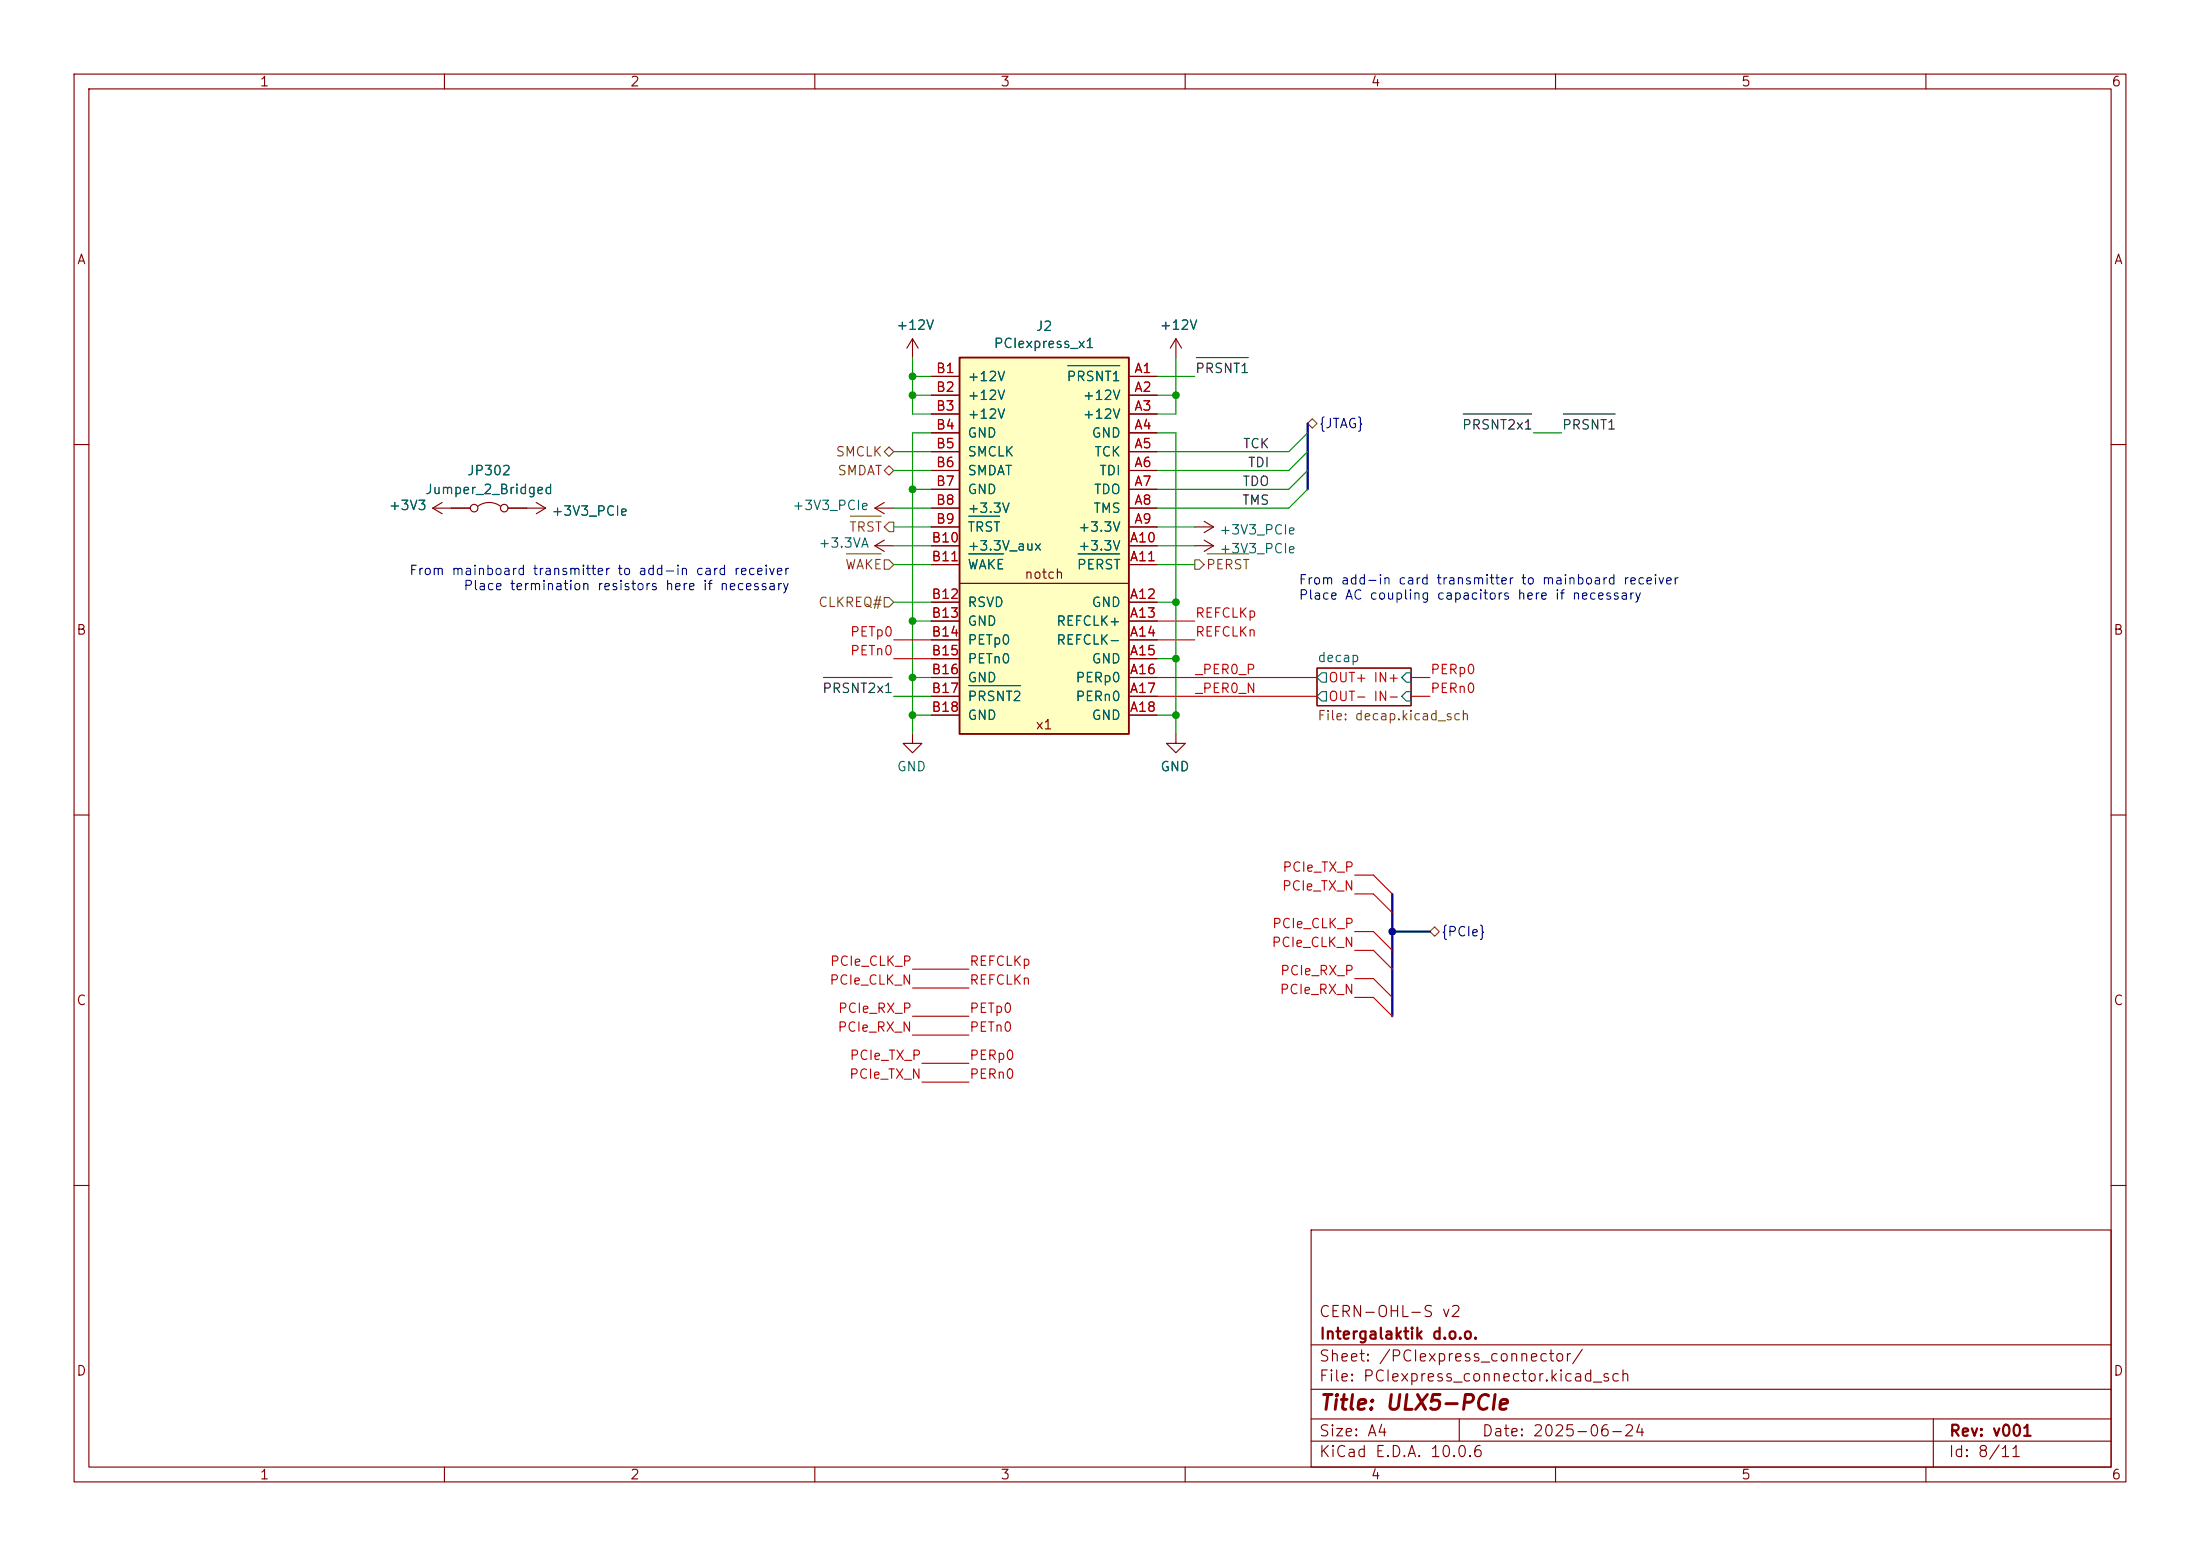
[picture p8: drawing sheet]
(kicad_sch
 (version 20260306)
 (generator "eeschema")
 (generator_version "10.0")
 (paper "A4")
 (title_block
  (title "${project_name}")
  (date "2025-06-24")
  (rev "${project_version}")
  (company "${project_creator}")
  (comment 1 "${project_license}"))
 (lib_symbols
  (symbol "Jumper:Jumper_2_Bridged"
   (pin_numbers (hide yes))
   (pin_names
    (offset 0) (hide yes)) (exclude_from_sim no) (in_bom yes) (on_board yes)
   (in_pos_files yes)
   (duplicate_pin_numbers_are_jumpers no)
   (property "Reference" "JP" (at 0 1.905 0) (show_name no) (do_not_autoplace no) (effects (font (size 1.27 1.27))))
   (property "Value" "Jumper_2_Bridged" (at 0 -2.54 0) (show_name no) (do_not_autoplace no) (effects (font (size 1.27 1.27))))
   (property "Footprint" "" (at 0 0 0) (show_name no) (do_not_autoplace no) (hide yes) (effects (font (size 1.27 1.27))))
   (property "Datasheet" "" (at 0 -5.08 0) (show_name no) (do_not_autoplace no) (hide yes) (effects (font (size 1.27 1.27))))
   (property "Description" "Jumper, 2-pole, closed/bridged" (at 0 -7.62 0) (show_name no) (do_not_autoplace no) (hide yes) (effects (font (size 1.27 1.27))))
   (symbol "Jumper_2_Bridged_0_0"
    (circle (center -2.032 0) (radius 0.508) (stroke (width 0) (type default)) (fill (type none)))
    (circle (center 2.032 0) (radius 0.508) (stroke (width 0) (type default)) (fill (type none))))
   (symbol "Jumper_2_Bridged_0_1"
    (arc (start -1.524 0.254) (mid 0 0.762) (end 1.524 0.254) (stroke (width 0) (type default)) (fill (type none))))
   (symbol "Jumper_2_Bridged_1_1"
    (pin passive line (at -5.08 0 0) (length 2.54) (name "A" (effects (font (size 1.27 1.27)))) (number "1" (effects (font (size 1.27 1.27)))))
    (pin passive line (at 5.08 0 180) (length 2.54) (name "B" (effects (font (size 1.27 1.27)))) (number "2" (effects (font (size 1.27 1.27))))))
   (embedded_fonts no))
  (symbol "PCIexpress:PCIexpress_x1"
   (pin_names
    (offset 1.016)) (exclude_from_sim no) (in_bom yes) (on_board yes)
   (in_pos_files yes)
   (duplicate_pin_numbers_are_jumpers no)
   (property "Reference" "J2" (at 0 4.2418 0) (show_name no) (do_not_autoplace no) (effects (font (size 1.27 1.27))))
   (property "Value" "PCIexpress_x1" (at 0 1.9304 0) (show_name no) (do_not_autoplace no) (effects (font (size 1.27 1.27))))
   (property "Footprint" "PCIexpress:PCIexpress_x1" (at 0 -24.13 0) (show_name no) (do_not_autoplace no) (hide yes) (effects (font (size 1.27 1.27))))
   (property "Datasheet" "" (at 0 -24.13 0) (show_name no) (do_not_autoplace no) (hide yes) (effects (font (size 1.27 1.27))))
   (property "Description" "" (at 0 0 0) (show_name no) (do_not_autoplace no) (effects (font (size 1.27 1.27))))
   (property "LCSC" "" (at 0 0 0) (show_name no) (do_not_autoplace no) (hide yes) (effects (font (size 1.27 1.27))))
   (symbol "PCIexpress_x1_0_0"
    (text "notch" (at 0 -29.21 0) (effects (font (size 1.27 1.27))))
    (text "x1" (at 0 -49.53 0) (effects (font (size 1.27 1.27)))))
   (symbol "PCIexpress_x1_0_1"
    (polyline (pts (xy 11.43 -30.48) (xy -11.43 -30.48)) (stroke (width 0) (type default)) (fill (type none))))
   (symbol "PCIexpress_x1_1_1"
    (rectangle (start 11.43 0) (end -11.43 -50.8) (stroke (width 0.254) (type default)) (fill (type background)))
    (pin passive line (at 15.24 -2.54 180) (length 3.81) (name "~{PRSNT1}" (effects (font (size 1.27 1.27)))) (number "A1" (effects (font (size 1.27 1.27)))))
    (pin power_out line (at 15.24 -5.08 180) (length 3.81) (name "+12V" (effects (font (size 1.27 1.27)))) (number "A2" (effects (font (size 1.27 1.27)))))
    (pin power_out line (at 15.24 -7.62 180) (length 3.81) (name "+12V" (effects (font (size 1.27 1.27)))) (number "A3" (effects (font (size 1.27 1.27)))))
    (pin power_out line (at 15.24 -10.16 180) (length 3.81) (name "GND" (effects (font (size 1.27 1.27)))) (number "A4" (effects (font (size 1.27 1.27)))))
    (pin output line (at 15.24 -12.7 180) (length 3.81) (name "TCK" (effects (font (size 1.27 1.27)))) (number "A5" (effects (font (size 1.27 1.27)))))
    (pin output line (at 15.24 -15.24 180) (length 3.81) (name "TDI" (effects (font (size 1.27 1.27)))) (number "A6" (effects (font (size 1.27 1.27)))))
    (pin input line (at 15.24 -17.78 180) (length 3.81) (name "TDO" (effects (font (size 1.27 1.27)))) (number "A7" (effects (font (size 1.27 1.27)))))
    (pin output line (at 15.24 -20.32 180) (length 3.81) (name "TMS" (effects (font (size 1.27 1.27)))) (number "A8" (effects (font (size 1.27 1.27)))))
    (pin power_out line (at 15.24 -22.86 180) (length 3.81) (name "+3.3V" (effects (font (size 1.27 1.27)))) (number "A9" (effects (font (size 1.27 1.27)))))
    (pin power_out line (at 15.24 -25.4 180) (length 3.81) (name "+3.3V" (effects (font (size 1.27 1.27)))) (number "A10" (effects (font (size 1.27 1.27)))))
    (pin output line (at 15.24 -27.94 180) (length 3.81) (name "~{PERST}" (effects (font (size 1.27 1.27)))) (number "A11" (effects (font (size 1.27 1.27)))))
    (pin power_out line (at 15.24 -33.02 180) (length 3.81) (name "GND" (effects (font (size 1.27 1.27)))) (number "A12" (effects (font (size 1.27 1.27)))))
    (pin output line (at 15.24 -35.56 180) (length 3.81) (name "REFCLK+" (effects (font (size 1.27 1.27)))) (number "A13" (effects (font (size 1.27 1.27)))))
    (pin output line (at 15.24 -38.1 180) (length 3.81) (name "REFCLK-" (effects (font (size 1.27 1.27)))) (number "A14" (effects (font (size 1.27 1.27)))))
    (pin power_out line (at 15.24 -40.64 180) (length 3.81) (name "GND" (effects (font (size 1.27 1.27)))) (number "A15" (effects (font (size 1.27 1.27)))))
    (pin input line (at 15.24 -43.18 180) (length 3.81) (name "PERp0" (effects (font (size 1.27 1.27)))) (number "A16" (effects (font (size 1.27 1.27)))))
    (pin input line (at 15.24 -45.72 180) (length 3.81) (name "PERn0" (effects (font (size 1.27 1.27)))) (number "A17" (effects (font (size 1.27 1.27)))))
    (pin power_out line (at 15.24 -48.26 180) (length 3.81) (name "GND" (effects (font (size 1.27 1.27)))) (number "A18" (effects (font (size 1.27 1.27)))))
    (pin power_out line (at -15.24 -2.54 0) (length 3.81) (name "+12V" (effects (font (size 1.27 1.27)))) (number "B1" (effects (font (size 1.27 1.27)))))
    (pin power_out line (at -15.24 -5.08 0) (length 3.81) (name "+12V" (effects (font (size 1.27 1.27)))) (number "B2" (effects (font (size 1.27 1.27)))))
    (pin power_out line (at -15.24 -7.62 0) (length 3.81) (name "+12V" (effects (font (size 1.27 1.27)))) (number "B3" (effects (font (size 1.27 1.27)))))
    (pin power_out line (at -15.24 -10.16 0) (length 3.81) (name "GND" (effects (font (size 1.27 1.27)))) (number "B4" (effects (font (size 1.27 1.27)))))
    (pin open_collector line (at -15.24 -12.7 0) (length 3.81) (name "SMCLK" (effects (font (size 1.27 1.27)))) (number "B5" (effects (font (size 1.27 1.27)))))
    (pin open_collector line (at -15.24 -15.24 0) (length 3.81) (name "SMDAT" (effects (font (size 1.27 1.27)))) (number "B6" (effects (font (size 1.27 1.27)))))
    (pin power_out line (at -15.24 -17.78 0) (length 3.81) (name "GND" (effects (font (size 1.27 1.27)))) (number "B7" (effects (font (size 1.27 1.27)))))
    (pin power_out line (at -15.24 -20.32 0) (length 3.81) (name "+3.3V" (effects (font (size 1.27 1.27)))) (number "B8" (effects (font (size 1.27 1.27)))))
    (pin output line (at -15.24 -22.86 0) (length 3.81) (name "~{TRST}" (effects (font (size 1.27 1.27)))) (number "B9" (effects (font (size 1.27 1.27)))))
    (pin power_out line (at -15.24 -25.4 0) (length 3.81) (name "+3.3V_aux" (effects (font (size 1.27 1.27)))) (number "B10" (effects (font (size 1.27 1.27)))))
    (pin open_collector line (at -15.24 -27.94 0) (length 3.81) (name "~{WAKE}" (effects (font (size 1.27 1.27)))) (number "B11" (effects (font (size 1.27 1.27)))))
    (pin bidirectional line (at -15.24 -33.02 0) (length 3.81) (name "RSVD" (effects (font (size 1.27 1.27)))) (number "B12" (effects (font (size 1.27 1.27)))))
    (pin power_out line (at -15.24 -35.56 0) (length 3.81) (name "GND" (effects (font (size 1.27 1.27)))) (number "B13" (effects (font (size 1.27 1.27)))))
    (pin output line (at -15.24 -38.1 0) (length 3.81) (name "PETp0" (effects (font (size 1.27 1.27)))) (number "B14" (effects (font (size 1.27 1.27)))))
    (pin output line (at -15.24 -40.64 0) (length 3.81) (name "PETn0" (effects (font (size 1.27 1.27)))) (number "B15" (effects (font (size 1.27 1.27)))))
    (pin power_out line (at -15.24 -43.18 0) (length 3.81) (name "GND" (effects (font (size 1.27 1.27)))) (number "B16" (effects (font (size 1.27 1.27)))))
    (pin passive line (at -15.24 -45.72 0) (length 3.81) (name "~{PRSNT2}" (effects (font (size 1.27 1.27)))) (number "B17" (effects (font (size 1.27 1.27)))))
    (pin power_out line (at -15.24 -48.26 0) (length 3.81) (name "GND" (effects (font (size 1.27 1.27)))) (number "B18" (effects (font (size 1.27 1.27))))))
   (embedded_fonts no))
  (symbol "PCIexpress_x1_low-rescue:+3.3V-power"
   (power global)
   (pin_names
    (offset 0)) (exclude_from_sim no) (in_bom yes) (on_board yes)
   (in_pos_files yes)
   (duplicate_pin_numbers_are_jumpers no)
   (property "Reference" "#PWR" (at 0 -3.81 0) (show_name no) (do_not_autoplace no) (hide yes) (effects (font (size 1.27 1.27))))
   (property "Value" "+3.3V-power" (at 0 3.556 0) (show_name no) (do_not_autoplace no) (effects (font (size 1.27 1.27))))
   (property "Footprint" "" (at 0 0 0) (show_name no) (do_not_autoplace no) (hide yes) (effects (font (size 1.27 1.27))))
   (property "Datasheet" "" (at 0 0 0) (show_name no) (do_not_autoplace no) (hide yes) (effects (font (size 1.27 1.27))))
   (property "Description" "" (at 0 0 0) (show_name no) (do_not_autoplace no) (hide yes) (effects (font (size 1.27 1.27))))
   (symbol "+3.3V-power_0_1"
    (polyline (pts (xy -0.762 1.27) (xy 0 2.54)) (stroke (width 0) (type default)) (fill (type none)))
    (polyline (pts (xy 0 2.54) (xy 0.762 1.27)) (stroke (width 0) (type default)) (fill (type none)))
    (polyline (pts (xy 0 0) (xy 0 2.54)) (stroke (width 0) (type default)) (fill (type none))))
   (symbol "+3.3V-power_1_1"
    (pin power_in line (at 0 0 90) (length 0) (hide yes) (name "+3V3" (effects (font (size 1.27 1.27)))) (number "1" (effects (font (size 1.27 1.27))))))
   (embedded_fonts no))
  (symbol "power:+12V"
   (power global)
   (pin_names
    (offset 0)) (exclude_from_sim no) (in_bom yes) (on_board yes)
   (in_pos_files yes)
   (duplicate_pin_numbers_are_jumpers no)
   (property "Reference" "#PWR" (at 0 -3.81 0) (show_name no) (do_not_autoplace no) (hide yes) (effects (font (size 1.27 1.27))))
   (property "Value" "+12V" (at 0 3.556 0) (show_name no) (do_not_autoplace no) (effects (font (size 1.27 1.27))))
   (property "Footprint" "" (at 0 0 0) (show_name no) (do_not_autoplace no) (hide yes) (effects (font (size 1.27 1.27))))
   (property "Datasheet" "" (at 0 0 0) (show_name no) (do_not_autoplace no) (hide yes) (effects (font (size 1.27 1.27))))
   (property "Description" "Power symbol creates a global label with name \"+12V\"" (at 0 0 0) (show_name no) (do_not_autoplace no) (hide yes) (effects (font (size 1.27 1.27))))
   (symbol "+12V_0_1"
    (polyline (pts (xy -0.762 1.27) (xy 0 2.54)) (stroke (width 0) (type default)) (fill (type none)))
    (polyline (pts (xy 0 2.54) (xy 0.762 1.27)) (stroke (width 0) (type default)) (fill (type none)))
    (polyline (pts (xy 0 0) (xy 0 2.54)) (stroke (width 0) (type default)) (fill (type none))))
   (symbol "+12V_1_1"
    (pin power_in line (at 0 0 90) (length 0) (hide yes) (name "+12V" (effects (font (size 1.27 1.27)))) (number "1" (effects (font (size 1.27 1.27))))))
   (embedded_fonts no))
  (symbol "power:+3.3VA"
   (power global)
   (pin_names
    (offset 0)) (exclude_from_sim no) (in_bom yes) (on_board yes)
   (in_pos_files yes)
   (duplicate_pin_numbers_are_jumpers no)
   (property "Reference" "#PWR" (at 0 -3.81 0) (show_name no) (do_not_autoplace no) (hide yes) (effects (font (size 1.27 1.27))))
   (property "Value" "+3.3VA" (at 0 3.556 0) (show_name no) (do_not_autoplace no) (effects (font (size 1.27 1.27))))
   (property "Footprint" "" (at 0 0 0) (show_name no) (do_not_autoplace no) (hide yes) (effects (font (size 1.27 1.27))))
   (property "Datasheet" "" (at 0 0 0) (show_name no) (do_not_autoplace no) (hide yes) (effects (font (size 1.27 1.27))))
   (property "Description" "Power symbol creates a global label with name \"+3.3VA\"" (at 0 0 0) (show_name no) (do_not_autoplace no) (hide yes) (effects (font (size 1.27 1.27))))
   (symbol "+3.3VA_0_1"
    (polyline (pts (xy -0.762 1.27) (xy 0 2.54)) (stroke (width 0) (type default)) (fill (type none)))
    (polyline (pts (xy 0 2.54) (xy 0.762 1.27)) (stroke (width 0) (type default)) (fill (type none)))
    (polyline (pts (xy 0 0) (xy 0 2.54)) (stroke (width 0) (type default)) (fill (type none))))
   (symbol "+3.3VA_1_1"
    (pin power_in line (at 0 0 90) (length 0) (hide yes) (name "+3.3VA" (effects (font (size 1.27 1.27)))) (number "1" (effects (font (size 1.27 1.27))))))
   (embedded_fonts no))
  (symbol "power:GND"
   (power global)
   (pin_names
    (offset 0)) (exclude_from_sim no) (in_bom yes) (on_board yes)
   (in_pos_files yes)
   (duplicate_pin_numbers_are_jumpers no)
   (property "Reference" "#PWR" (at 0 -6.35 0) (show_name no) (do_not_autoplace no) (hide yes) (effects (font (size 1.27 1.27))))
   (property "Value" "GND" (at 0 -3.81 0) (show_name no) (do_not_autoplace no) (effects (font (size 1.27 1.27))))
   (property "Footprint" "" (at 0 0 0) (show_name no) (do_not_autoplace no) (hide yes) (effects (font (size 1.27 1.27))))
   (property "Datasheet" "" (at 0 0 0) (show_name no) (do_not_autoplace no) (hide yes) (effects (font (size 1.27 1.27))))
   (property "Description" "Power symbol creates a global label with name \"GND\" , ground" (at 0 0 0) (show_name no) (do_not_autoplace no) (hide yes) (effects (font (size 1.27 1.27))))
   (symbol "GND_0_1"
    (polyline (pts (xy 0 0) (xy 0 -1.27) (xy 1.27 -1.27) (xy 0 -2.54) (xy -1.27 -1.27) (xy 0 -1.27)) (stroke (width 0) (type default)) (fill (type none))))
   (symbol "GND_1_1"
    (pin power_in line (at 0 0 270) (length 0) (hide yes) (name "GND" (effects (font (size 1.27 1.27)))) (number "1" (effects (font (size 1.27 1.27))))))
   (embedded_fonts no)))
 (text "From add-in card transmitter to mainboard receiver\nPlace AC coupling capacitors here if necessary"
  (exclude_from_sim no)
  (at 175.26 81.28 0)
  (effects (font (size 1.27 1.27)) (justify left bottom)))
 (text "From mainboard transmitter to add-in card receiver\nPlace termination resistors here if necessary"
  (exclude_from_sim no)
  (at 106.68 80.01 0)
  (effects (font (size 1.27 1.27)) (justify right bottom)))
 (junction
  (at 123.19 53.34)
  (diameter 0)
  (color 0 0 0 0))
 (junction
  (at 123.19 91.44)
  (diameter 0)
  (color 0 0 0 0))
 (junction
  (at 123.19 83.82)
  (diameter 0)
  (color 0 0 0 0))
 (junction
  (at 123.19 50.8)
  (diameter 0)
  (color 0 0 0 0))
 (junction
  (at 187.96 125.73)
  (diameter 0)
  (color 0 0 0 0))
 (junction
  (at 158.75 81.28)
  (diameter 0)
  (color 0 0 0 0))
 (junction
  (at 158.75 96.52)
  (diameter 0)
  (color 0 0 0 0))
 (junction
  (at 158.75 53.34)
  (diameter 0)
  (color 0 0 0 0))
 (junction
  (at 158.75 88.9)
  (diameter 0)
  (color 0 0 0 0))
 (junction
  (at 123.19 96.52)
  (diameter 0)
  (color 0 0 0 0))
 (junction
  (at 123.19 66.04)
  (diameter 0)
  (color 0 0 0 0))
 (bus_entry
  (at 173.99 63.5)
  (size 2.54 -2.54)
  (stroke (width 0) (type default)))
 (bus_entry
  (at 185.42 118.11)
  (size 2.54 2.54)
  (stroke (width 0) (type default)))
 (bus_entry
  (at 187.96 137.16)
  (size -2.54 -2.54)
  (stroke (width 0) (type default)))
 (bus_entry
  (at 173.99 66.04)
  (size 2.54 -2.54)
  (stroke (width 0) (type default)))
 (bus_entry
  (at 173.99 68.58)
  (size 2.54 -2.54)
  (stroke (width 0) (type default)))
 (bus_entry
  (at 185.42 128.27)
  (size 2.54 2.54)
  (stroke (width 0) (type default)))
 (bus_entry
  (at 185.42 120.65)
  (size 2.54 2.54)
  (stroke (width 0) (type default)))
 (bus_entry
  (at 173.99 60.96)
  (size 2.54 -2.54)
  (stroke (width 0) (type default)))
 (bus_entry
  (at 185.42 132.08)
  (size 2.54 2.54)
  (stroke (width 0) (type default)))
 (bus_entry
  (at 185.42 125.73)
  (size 2.54 2.54)
  (stroke (width 0) (type default)))
 (wire
  (pts (xy 120.65 63.5) (xy 125.73 63.5))
  (stroke (width 0) (type default)))
 (wire
  (pts (xy 125.73 66.04) (xy 123.19 66.04))
  (stroke (width 0) (type default)))
 (wire
  (pts (xy 156.21 93.98) (xy 177.8 93.98))
  (stroke (width 0) (type default)))
 (wire
  (pts (xy 123.19 58.42) (xy 125.73 58.42))
  (stroke (width 0) (type default)))
 (bus
  (pts (xy 187.96 123.19) (xy 187.96 125.73))
  (stroke (width 0) (type default)))
 (wire
  (pts (xy 156.21 91.44) (xy 177.8 91.44))
  (stroke (width 0) (type default)))
 (wire
  (pts (xy 190.5 93.98) (xy 193.04 93.98))
  (stroke (width 0) (type default)))
 (wire
  (pts (xy 123.19 130.81) (xy 130.81 130.81))
  (stroke (width 0) (type default)))
 (bus
  (pts (xy 187.96 130.81) (xy 187.96 134.62))
  (stroke (width 0) (type default)))
 (bus
  (pts (xy 176.53 57.15) (xy 176.53 66.04))
  (stroke (width 0) (type default)))
 (wire
  (pts (xy 158.75 88.9) (xy 158.75 96.52))
  (stroke (width 0) (type default)))
 (wire
  (pts (xy 120.65 71.12) (xy 125.73 71.12))
  (stroke (width 0) (type default)))
 (wire
  (pts (xy 123.19 133.35) (xy 130.81 133.35))
  (stroke (width 0) (type default)))
 (wire
  (pts (xy 158.75 53.34) (xy 156.21 53.34))
  (stroke (width 0) (type default)))
 (wire
  (pts (xy 125.73 93.98) (xy 120.65 93.98))
  (stroke (width 0) (type default)))
 (wire
  (pts (xy 207.01 58.42) (xy 210.82 58.42))
  (stroke (width 0) (type default)))
 (bus
  (pts (xy 187.96 134.62) (xy 187.96 137.16))
  (stroke (width 0) (type default)))
 (wire
  (pts (xy 123.19 50.8) (xy 123.19 48.26))
  (stroke (width 0) (type default)))
 (wire
  (pts (xy 120.65 60.96) (xy 125.73 60.96))
  (stroke (width 0) (type default)))
 (wire
  (pts (xy 156.21 71.12) (xy 161.29 71.12))
  (stroke (width 0) (type default)))
 (wire
  (pts (xy 156.21 96.52) (xy 158.75 96.52))
  (stroke (width 0) (type default)))
 (wire
  (pts (xy 156.21 81.28) (xy 158.75 81.28))
  (stroke (width 0) (type default)))
 (wire
  (pts (xy 156.21 66.04) (xy 173.99 66.04))
  (stroke (width 0) (type default)))
 (wire
  (pts (xy 125.73 50.8) (xy 123.19 50.8))
  (stroke (width 0) (type default)))
 (wire
  (pts (xy 123.19 99.06) (xy 123.19 96.52))
  (stroke (width 0) (type default)))
 (wire
  (pts (xy 156.21 76.2) (xy 161.29 76.2))
  (stroke (width 0) (type default)))
 (wire
  (pts (xy 182.88 134.62) (xy 185.42 134.62))
  (stroke (width 0) (type default)))
 (wire
  (pts (xy 123.19 91.44) (xy 123.19 83.82))
  (stroke (width 0) (type default)))
 (wire
  (pts (xy 125.73 91.44) (xy 123.19 91.44))
  (stroke (width 0) (type default)))
 (bus
  (pts (xy 187.96 125.73) (xy 187.96 128.27))
  (stroke (width 0) (type default)))
 (wire
  (pts (xy 120.65 81.28) (xy 125.73 81.28))
  (stroke (width 0) (type default)))
 (wire
  (pts (xy 156.21 55.88) (xy 158.75 55.88))
  (stroke (width 0) (type default)))
 (wire
  (pts (xy 156.21 83.82) (xy 161.29 83.82))
  (stroke (width 0) (type default)))
 (wire
  (pts (xy 123.19 55.88) (xy 123.19 53.34))
  (stroke (width 0) (type default)))
 (wire
  (pts (xy 123.19 96.52) (xy 123.19 91.44))
  (stroke (width 0) (type default)))
 (wire
  (pts (xy 125.73 96.52) (xy 123.19 96.52))
  (stroke (width 0) (type default)))
 (wire
  (pts (xy 182.88 125.73) (xy 185.42 125.73))
  (stroke (width 0) (type default)))
 (wire
  (pts (xy 120.65 68.58) (xy 125.73 68.58))
  (stroke (width 0) (type default)))
 (wire
  (pts (xy 124.46 143.51) (xy 130.81 143.51))
  (stroke (width 0) (type default)))
 (wire
  (pts (xy 158.75 58.42) (xy 158.75 81.28))
  (stroke (width 0) (type default)))
 (wire
  (pts (xy 156.21 88.9) (xy 158.75 88.9))
  (stroke (width 0) (type default)))
 (wire
  (pts (xy 123.19 137.16) (xy 130.81 137.16))
  (stroke (width 0) (type default)))
 (wire
  (pts (xy 158.75 81.28) (xy 158.75 88.9))
  (stroke (width 0) (type default)))
 (wire
  (pts (xy 182.88 120.65) (xy 185.42 120.65))
  (stroke (width 0) (type default)))
 (wire
  (pts (xy 125.73 55.88) (xy 123.19 55.88))
  (stroke (width 0) (type default)))
 (bus
  (pts (xy 187.96 120.65) (xy 187.96 123.19))
  (stroke (width 0) (type default)))
 (wire
  (pts (xy 120.65 73.66) (xy 125.73 73.66))
  (stroke (width 0) (type default)))
 (wire
  (pts (xy 158.75 55.88) (xy 158.75 53.34))
  (stroke (width 0) (type default)))
 (wire
  (pts (xy 156.21 73.66) (xy 161.29 73.66))
  (stroke (width 0) (type default)))
 (wire
  (pts (xy 182.88 132.08) (xy 185.42 132.08))
  (stroke (width 0) (type default)))
 (wire
  (pts (xy 156.21 60.96) (xy 173.99 60.96))
  (stroke (width 0) (type default)))
 (wire
  (pts (xy 123.19 139.7) (xy 130.81 139.7))
  (stroke (width 0) (type default)))
 (wire
  (pts (xy 158.75 48.26) (xy 158.75 53.34))
  (stroke (width 0) (type default)))
 (wire
  (pts (xy 156.21 86.36) (xy 161.29 86.36))
  (stroke (width 0) (type default)))
 (wire
  (pts (xy 120.65 76.2) (xy 125.73 76.2))
  (stroke (width 0) (type default)))
 (wire
  (pts (xy 156.21 50.8) (xy 161.29 50.8))
  (stroke (width 0) (type default)))
 (wire
  (pts (xy 120.65 86.36) (xy 125.73 86.36))
  (stroke (width 0) (type default)))
 (wire
  (pts (xy 123.19 53.34) (xy 123.19 50.8))
  (stroke (width 0) (type default)))
 (wire
  (pts (xy 158.75 58.42) (xy 156.21 58.42))
  (stroke (width 0) (type default)))
 (wire
  (pts (xy 156.21 68.58) (xy 173.99 68.58))
  (stroke (width 0) (type default)))
 (bus
  (pts (xy 187.96 128.27) (xy 187.96 130.81))
  (stroke (width 0) (type default)))
 (wire
  (pts (xy 182.88 118.11) (xy 185.42 118.11))
  (stroke (width 0) (type default)))
 (wire
  (pts (xy 123.19 66.04) (xy 123.19 58.42))
  (stroke (width 0) (type default)))
 (wire
  (pts (xy 190.5 91.44) (xy 193.04 91.44))
  (stroke (width 0) (type default)))
 (wire
  (pts (xy 125.73 83.82) (xy 123.19 83.82))
  (stroke (width 0) (type default)))
 (bus
  (pts (xy 187.96 125.73) (xy 193.04 125.73))
  (stroke (width 0) (type default)))
 (wire
  (pts (xy 123.19 83.82) (xy 123.19 66.04))
  (stroke (width 0) (type default)))
 (wire
  (pts (xy 123.19 53.34) (xy 125.73 53.34))
  (stroke (width 0) (type default)))
 (wire
  (pts (xy 156.21 63.5) (xy 173.99 63.5))
  (stroke (width 0) (type default)))
 (wire
  (pts (xy 124.46 146.05) (xy 130.81 146.05))
  (stroke (width 0) (type default)))
 (wire
  (pts (xy 120.65 88.9) (xy 125.73 88.9))
  (stroke (width 0) (type default)))
 (wire
  (pts (xy 182.88 128.27) (xy 185.42 128.27))
  (stroke (width 0) (type default)))
 (wire
  (pts (xy 158.75 99.06) (xy 158.75 96.52))
  (stroke (width 0) (type default)))
 (label "PERn0"
  (at 130.81 146.05 0)
  (effects (font (size 1.27 1.27)) (justify left bottom)))
 (label "PCIe_TX_P"
  (at 124.46 143.51 180)
  (effects (font (size 1.27 1.27)) (justify right bottom)))
 (label "REFCLKn"
  (at 130.81 133.35 0)
  (effects (font (size 1.27 1.27)) (justify left bottom)))
 (label "~{PRSNT1}"
  (at 210.82 58.42 0)
  (effects (font (size 1.27 1.27)) (justify left bottom)))
 (label "PETn0"
  (at 130.81 139.7 0)
  (effects (font (size 1.27 1.27)) (justify left bottom)))
 (label "PCIe_RX_P"
  (at 123.19 137.16 180)
  (effects (font (size 1.27 1.27)) (justify right bottom)))
 (label "PCIe_RX_P"
  (at 182.88 132.08 180)
  (effects (font (size 1.27 1.27)) (justify right bottom)))
 (label "TDI"
  (at 171.45 63.5 180)
  (effects (font (size 1.27 1.27)) (justify right bottom)))
 (label "~{PRSNT2x1}"
  (at 120.65 93.98 180)
  (effects (font (size 1.27 1.27)) (justify right bottom)))
 (label "PERp0"
  (at 193.04 91.44 0)
  (effects (font (size 1.27 1.27)) (justify left bottom)))
 (label "PERn0"
  (at 193.04 93.98 0)
  (effects (font (size 1.27 1.27)) (justify left bottom)))
 (label "TCK"
  (at 171.45 60.96 180)
  (effects (font (size 1.27 1.27)) (justify right bottom)))
 (label "PCIe_TX_N"
  (at 124.46 146.05 180)
  (effects (font (size 1.27 1.27)) (justify right bottom)))
 (label "~{PRSNT2x1}"
  (at 207.01 58.42 180)
  (effects (font (size 1.27 1.27)) (justify right bottom)))
 (label "PCIe_CLK_P"
  (at 182.88 125.73 180)
  (effects (font (size 1.27 1.27)) (justify right bottom)))
 (label "REFCLKn"
  (at 161.29 86.36 0)
  (effects (font (size 1.27 1.27)) (justify left bottom)))
 (label "PCIe_CLK_N"
  (at 182.88 128.27 180)
  (effects (font (size 1.27 1.27)) (justify right bottom)))
 (label "~{PRSNT1}"
  (at 161.29 50.8 0)
  (effects (font (size 1.27 1.27)) (justify left bottom)))
 (label "PCIe_CLK_P"
  (at 123.19 130.81 180)
  (effects (font (size 1.27 1.27)) (justify right bottom)))
 (label "REFCLKp"
  (at 130.81 130.81 0)
  (effects (font (size 1.27 1.27)) (justify left bottom)))
 (label "REFCLKp"
  (at 161.29 83.82 0)
  (effects (font (size 1.27 1.27)) (justify left bottom)))
 (label "PCIe_CLK_N"
  (at 123.19 133.35 180)
  (effects (font (size 1.27 1.27)) (justify right bottom)))
 (label "PCIe_RX_N"
  (at 123.19 139.7 180)
  (effects (font (size 1.27 1.27)) (justify right bottom)))
 (label "PCIe_RX_N"
  (at 182.88 134.62 180)
  (effects (font (size 1.27 1.27)) (justify right bottom)))
 (label "PCIe_TX_P"
  (at 182.88 118.11 180)
  (effects (font (size 1.27 1.27)) (justify right bottom)))
 (label "_PER0_N"
  (at 161.29 93.98 0)
  (effects (font (size 1.27 1.27)) (justify left bottom)))
 (label "TDO"
  (at 171.45 66.04 180)
  (effects (font (size 1.27 1.27)) (justify right bottom)))
 (label "TMS"
  (at 171.45 68.58 180)
  (effects (font (size 1.27 1.27)) (justify right bottom)))
 (label "PETp0"
  (at 130.81 137.16 0)
  (effects (font (size 1.27 1.27)) (justify left bottom)))
 (label "PCIe_TX_N"
  (at 182.88 120.65 180)
  (effects (font (size 1.27 1.27)) (justify right bottom)))
 (label "PERp0"
  (at 130.81 143.51 0)
  (effects (font (size 1.27 1.27)) (justify left bottom)))
 (label "PETn0"
  (at 120.65 88.9 180)
  (effects (font (size 1.27 1.27)) (justify right bottom)))
 (label "_PER0_P"
  (at 161.29 91.44 0)
  (effects (font (size 1.27 1.27)) (justify left bottom)))
 (label "PETp0"
  (at 120.65 86.36 180)
  (effects (font (size 1.27 1.27)) (justify right bottom)))
 (hierarchical_label "~{PERST}"
  (shape output)
  (at 161.29 76.2 0)
  (effects (font (size 1.27 1.27)) (justify left)))
 (hierarchical_label "SMDAT"
  (shape bidirectional)
  (at 120.65 63.5 180)
  (effects (font (size 1.27 1.27)) (justify right)))
 (hierarchical_label "{PCIe}"
  (shape bidirectional)
  (at 193.04 125.73 0)
  (effects (font (size 1.27 1.27)) (justify left)))
 (hierarchical_label "CLKREQ#"
  (shape input)
  (at 120.65 81.28 180)
  (effects (font (size 1.27 1.27)) (justify right)))
 (hierarchical_label "~{WAKE}"
  (shape input)
  (at 120.65 76.2 180)
  (effects (font (size 1.27 1.27)) (justify right)))
 (hierarchical_label "{JTAG}"
  (shape bidirectional)
  (at 176.53 57.15 0)
  (effects (font (size 1.27 1.27)) (justify left)))
 (hierarchical_label "SMCLK"
  (shape bidirectional)
  (at 120.65 60.96 180)
  (effects (font (size 1.27 1.27)) (justify right)))
 (hierarchical_label "~{TRST}"
  (shape output)
  (at 120.65 71.12 180)
  (effects (font (size 1.27 1.27)) (justify right)))
 (symbol
  (lib_id "Jumper:Jumper_2_Bridged")
  (at 66.04 68.58 0)
  (unit 1)
  (body_style 1)
  (exclude_from_sim no)
  (in_bom yes)
  (on_board yes)
  (in_pos_files yes)
  (dnp no)
  (fields_autoplaced yes)
  (property "Reference" "JP302" (at 66.04 63.5 0) (show_name no) (do_not_autoplace no) (effects (font (size 1.27 1.27))))
  (property "Value" "Jumper_2_Bridged" (at 66.04 66.04 0) (show_name no) (do_not_autoplace no) (effects (font (size 1.27 1.27))))
  (property "Footprint" "Jumper:SolderJumper-2_P1.3mm_Bridged2Bar_RoundedPad1.0x1.5mm" (at 66.04 68.58 0) (hide yes) (show_name no) (do_not_autoplace no) (effects (font (size 1.27 1.27))))
  (property "Datasheet" "" (at 66.04 73.66 0) (hide yes) (show_name no) (do_not_autoplace no) (effects (font (size 1.27 1.27))))
  (property "Description" "Jumper, 2-pole, closed/bridged" (at 66.04 76.2 0) (hide yes) (show_name no) (do_not_autoplace no) (effects (font (size 1.27 1.27))))
  (pin "2")
  (pin "1"))
 (symbol
  (lib_id "PCIexpress:PCIexpress_x1")
  (at 140.97 48.26 0)
  (unit 1)
  (body_style 1)
  (exclude_from_sim no)
  (in_bom yes)
  (on_board yes)
  (in_pos_files yes)
  (dnp no)
  (property "Reference" "J2" (at 140.97 44.0182 0) (show_name no) (do_not_autoplace no) (effects (font (size 1.27 1.27))))
  (property "Value" "PCIexpress_x1" (at 140.97 46.3296 0) (show_name no) (do_not_autoplace no) (effects (font (size 1.27 1.27))))
  (property "Footprint" "PCIexpress:PCIexpress_x1" (at 140.97 72.39 0) (hide yes) (show_name no) (do_not_autoplace no) (effects (font (size 1.27 1.27))))
  (property "Datasheet" "" (at 140.97 72.39 0) (hide yes) (show_name no) (do_not_autoplace no) (effects (font (size 1.27 1.27))))
  (property "Description" "" (at 140.97 48.26 0) (show_name no) (do_not_autoplace no) (effects (font (size 1.27 1.27))))
  (property "LCSC" "" (at 140.97 48.26 0) (hide yes) (show_name no) (do_not_autoplace no) (effects (font (size 1.27 1.27))))
  (pin "A1")
  (pin "A10")
  (pin "A11")
  (pin "A12")
  (pin "A13")
  (pin "A14")
  (pin "A15")
  (pin "A16")
  (pin "A17")
  (pin "A18")
  (pin "A2")
  (pin "A3")
  (pin "A4")
  (pin "A5")
  (pin "A6")
  (pin "A7")
  (pin "A8")
  (pin "A9")
  (pin "B1")
  (pin "B10")
  (pin "B11")
  (pin "B12")
  (pin "B13")
  (pin "B14")
  (pin "B15")
  (pin "B16")
  (pin "B17")
  (pin "B18")
  (pin "B2")
  (pin "B3")
  (pin "B4")
  (pin "B5")
  (pin "B6")
  (pin "B7")
  (pin "B8")
  (pin "B9"))
 (symbol
  (lib_id "PCIexpress_x1_low-rescue:+3.3V-power")
  (at 60.96 68.58 90)
  (unit 1)
  (body_style 1)
  (exclude_from_sim no)
  (in_bom yes)
  (on_board yes)
  (in_pos_files yes)
  (dnp no)
  (property "Reference" "#PWR0181" (at 64.77 68.58 0) (hide yes) (show_name no) (do_not_autoplace no) (effects (font (size 1.27 1.27))))
  (property "Value" "+3V3" (at 57.7088 68.199 90) (show_name no) (do_not_autoplace no) (effects (font (size 1.27 1.27)) (justify left)))
  (property "Footprint" "" (at 60.96 68.58 0) (hide yes) (show_name no) (do_not_autoplace no) (effects (font (size 1.27 1.27))))
  (property "Datasheet" "" (at 60.96 68.58 0) (hide yes) (show_name no) (do_not_autoplace no) (effects (font (size 1.27 1.27))))
  (property "Description" "" (at 60.96 68.58 0) (show_name no) (do_not_autoplace no) (effects (font (size 1.27 1.27))))
  (pin "1"))
 (symbol
  (lib_id "PCIexpress_x1_low-rescue:+3.3V-power")
  (at 161.29 71.12 270)
  (unit 1)
  (body_style 1)
  (exclude_from_sim no)
  (in_bom yes)
  (on_board yes)
  (in_pos_files yes)
  (dnp no)
  (property "Reference" "#PWR0132" (at 157.48 71.12 0) (hide yes) (show_name no) (do_not_autoplace no) (effects (font (size 1.27 1.27))))
  (property "Value" "+3V3_PCIe" (at 164.5412 71.501 90) (show_name no) (do_not_autoplace no) (effects (font (size 1.27 1.27)) (justify left)))
  (property "Footprint" "" (at 161.29 71.12 0) (hide yes) (show_name no) (do_not_autoplace no) (effects (font (size 1.27 1.27))))
  (property "Datasheet" "" (at 161.29 71.12 0) (hide yes) (show_name no) (do_not_autoplace no) (effects (font (size 1.27 1.27))))
  (property "Description" "" (at 161.29 71.12 0) (show_name no) (do_not_autoplace no) (effects (font (size 1.27 1.27))))
  (pin "1"))
 (symbol
  (lib_id "power:GND")
  (at 158.75 99.06 0)
  (mirror y)
  (unit 1)
  (body_style 1)
  (exclude_from_sim no)
  (in_bom yes)
  (on_board yes)
  (in_pos_files yes)
  (dnp no)
  (property "Reference" "#PWR0131" (at 158.75 105.41 0) (hide yes) (show_name no) (do_not_autoplace no) (effects (font (size 1.27 1.27))))
  (property "Value" "GND" (at 158.623 103.4542 0) (show_name no) (do_not_autoplace no) (effects (font (size 1.27 1.27))))
  (property "Footprint" "" (at 158.75 99.06 0) (hide yes) (show_name no) (do_not_autoplace no) (effects (font (size 1.27 1.27))))
  (property "Datasheet" "" (at 158.75 99.06 0) (hide yes) (show_name no) (do_not_autoplace no) (effects (font (size 1.27 1.27))))
  (property "Description" "" (at 158.75 99.06 0) (show_name no) (do_not_autoplace no) (effects (font (size 1.27 1.27))))
  (pin "1"))
 (symbol
  (lib_id "power:GND")
  (at 123.19 99.06 0)
  (mirror y)
  (unit 1)
  (body_style 1)
  (exclude_from_sim no)
  (in_bom yes)
  (on_board yes)
  (in_pos_files yes)
  (dnp no)
  (property "Reference" "#PWR0120" (at 123.19 105.41 0) (hide yes) (show_name no) (do_not_autoplace no) (effects (font (size 1.27 1.27))))
  (property "Value" "GND" (at 123.063 103.4542 0) (show_name no) (do_not_autoplace no) (effects (font (size 1.27 1.27))))
  (property "Footprint" "" (at 123.19 99.06 0) (hide yes) (show_name no) (do_not_autoplace no) (effects (font (size 1.27 1.27))))
  (property "Datasheet" "" (at 123.19 99.06 0) (hide yes) (show_name no) (do_not_autoplace no) (effects (font (size 1.27 1.27))))
  (property "Description" "" (at 123.19 99.06 0) (show_name no) (do_not_autoplace no) (effects (font (size 1.27 1.27))))
  (pin "1"))
 (symbol
  (lib_id "power:+12V")
  (at 158.75 48.26 0)
  (unit 1)
  (body_style 1)
  (exclude_from_sim no)
  (in_bom yes)
  (on_board yes)
  (in_pos_files yes)
  (dnp no)
  (property "Reference" "#PWR0121" (at 158.75 52.07 0) (hide yes) (show_name no) (do_not_autoplace no) (effects (font (size 1.27 1.27))))
  (property "Value" "+12V" (at 159.131 43.8658 0) (show_name no) (do_not_autoplace no) (effects (font (size 1.27 1.27))))
  (property "Footprint" "" (at 158.75 48.26 0) (hide yes) (show_name no) (do_not_autoplace no) (effects (font (size 1.27 1.27))))
  (property "Datasheet" "" (at 158.75 48.26 0) (hide yes) (show_name no) (do_not_autoplace no) (effects (font (size 1.27 1.27))))
  (property "Description" "" (at 158.75 48.26 0) (show_name no) (do_not_autoplace no) (effects (font (size 1.27 1.27))))
  (pin "1"))
 (symbol
  (lib_id "PCIexpress_x1_low-rescue:+3.3V-power")
  (at 120.65 68.58 90)
  (unit 1)
  (body_style 1)
  (exclude_from_sim no)
  (in_bom yes)
  (on_board yes)
  (in_pos_files yes)
  (dnp no)
  (property "Reference" "#PWR0105" (at 124.46 68.58 0) (hide yes) (show_name no) (do_not_autoplace no) (effects (font (size 1.27 1.27))))
  (property "Value" "+3V3_PCIe" (at 117.3988 68.199 90) (show_name no) (do_not_autoplace no) (effects (font (size 1.27 1.27)) (justify left)))
  (property "Footprint" "" (at 120.65 68.58 0) (hide yes) (show_name no) (do_not_autoplace no) (effects (font (size 1.27 1.27))))
  (property "Datasheet" "" (at 120.65 68.58 0) (hide yes) (show_name no) (do_not_autoplace no) (effects (font (size 1.27 1.27))))
  (property "Description" "" (at 120.65 68.58 0) (show_name no) (do_not_autoplace no) (effects (font (size 1.27 1.27))))
  (pin "1"))
 (symbol
  (lib_id "power:+3.3VA")
  (at 120.65 73.66 90)
  (unit 1)
  (body_style 1)
  (exclude_from_sim no)
  (in_bom yes)
  (on_board yes)
  (in_pos_files yes)
  (dnp no)
  (property "Reference" "#PWR0118" (at 124.46 73.66 0) (hide yes) (show_name no) (do_not_autoplace no) (effects (font (size 1.27 1.27))))
  (property "Value" "+3.3VA" (at 117.4242 73.279 90) (show_name no) (do_not_autoplace no) (effects (font (size 1.27 1.27)) (justify left)))
  (property "Footprint" "" (at 120.65 73.66 0) (hide yes) (show_name no) (do_not_autoplace no) (effects (font (size 1.27 1.27))))
  (property "Datasheet" "" (at 120.65 73.66 0) (hide yes) (show_name no) (do_not_autoplace no) (effects (font (size 1.27 1.27))))
  (property "Description" "" (at 120.65 73.66 0) (show_name no) (do_not_autoplace no) (effects (font (size 1.27 1.27))))
  (pin "1"))
 (symbol
  (lib_id "PCIexpress_x1_low-rescue:+3.3V-power")
  (at 161.29 73.66 270)
  (unit 1)
  (body_style 1)
  (exclude_from_sim no)
  (in_bom yes)
  (on_board yes)
  (in_pos_files yes)
  (dnp no)
  (property "Reference" "#PWR0134" (at 157.48 73.66 0) (hide yes) (show_name no) (do_not_autoplace no) (effects (font (size 1.27 1.27))))
  (property "Value" "+3V3_PCIe" (at 164.5412 74.041 90) (show_name no) (do_not_autoplace no) (effects (font (size 1.27 1.27)) (justify left)))
  (property "Footprint" "" (at 161.29 73.66 0) (hide yes) (show_name no) (do_not_autoplace no) (effects (font (size 1.27 1.27))))
  (property "Datasheet" "" (at 161.29 73.66 0) (hide yes) (show_name no) (do_not_autoplace no) (effects (font (size 1.27 1.27))))
  (property "Description" "" (at 161.29 73.66 0) (show_name no) (do_not_autoplace no) (effects (font (size 1.27 1.27))))
  (pin "1"))
 (symbol
  (lib_id "power:+12V")
  (at 123.19 48.26 0)
  (unit 1)
  (body_style 1)
  (exclude_from_sim no)
  (in_bom yes)
  (on_board yes)
  (in_pos_files yes)
  (dnp no)
  (property "Reference" "#PWR0119" (at 123.19 52.07 0) (hide yes) (show_name no) (do_not_autoplace no) (effects (font (size 1.27 1.27))))
  (property "Value" "+12V" (at 123.571 43.8658 0) (show_name no) (do_not_autoplace no) (effects (font (size 1.27 1.27))))
  (property "Footprint" "" (at 123.19 48.26 0) (hide yes) (show_name no) (do_not_autoplace no) (effects (font (size 1.27 1.27))))
  (property "Datasheet" "" (at 123.19 48.26 0) (hide yes) (show_name no) (do_not_autoplace no) (effects (font (size 1.27 1.27))))
  (property "Description" "" (at 123.19 48.26 0) (show_name no) (do_not_autoplace no) (effects (font (size 1.27 1.27))))
  (pin "1"))
 (symbol
  (lib_id "PCIexpress_x1_low-rescue:+3.3V-power")
  (at 71.12 68.58 270)
  (unit 1)
  (body_style 1)
  (exclude_from_sim no)
  (in_bom yes)
  (on_board yes)
  (in_pos_files yes)
  (dnp no)
  (property "Reference" "#PWR0109" (at 67.31 68.58 0) (hide yes) (show_name no) (do_not_autoplace no) (effects (font (size 1.27 1.27))))
  (property "Value" "+3V3_PCIe" (at 74.3712 68.961 90) (show_name no) (do_not_autoplace no) (effects (font (size 1.27 1.27)) (justify left)))
  (property "Footprint" "" (at 71.12 68.58 0) (hide yes) (show_name no) (do_not_autoplace no) (effects (font (size 1.27 1.27))))
  (property "Datasheet" "" (at 71.12 68.58 0) (hide yes) (show_name no) (do_not_autoplace no) (effects (font (size 1.27 1.27))))
  (property "Description" "" (at 71.12 68.58 0) (show_name no) (do_not_autoplace no) (effects (font (size 1.27 1.27))))
  (pin "1"))
 (sheet
  (at 177.8 90.17)
  (size 12.7 5.08)
  (exclude_from_sim no)
  (in_bom yes)
  (on_board yes)
  (dnp no)
  (fields_autoplaced yes)
  (stroke (width 0) (type solid))
  (fill (color 0 0 0 0))
  (property "Sheetname" "decap" (at 177.8 89.4584 0) (show_name no) (do_not_autoplace no) (effects (font (size 1.27 1.27)) (justify left bottom)))
  (property "Sheetfile" "decap.kicad_sch" (at 177.8 95.8346 0) (show_name no) (do_not_autoplace no) (effects (font (size 1.27 1.27)) (justify left top)))
  (pin "IN+" input (at 190.5 91.44 0) (effects (font (size 1.27 1.27)) (justify right)))
  (pin "OUT+" output (at 177.8 91.44 180) (effects (font (size 1.27 1.27)) (justify left)))
  (pin "OUT-" output (at 177.8 93.98 180) (effects (font (size 1.27 1.27)) (justify left)))
  (pin "IN-" input (at 190.5 93.98 0) (effects (font (size 1.27 1.27)) (justify right)))))
